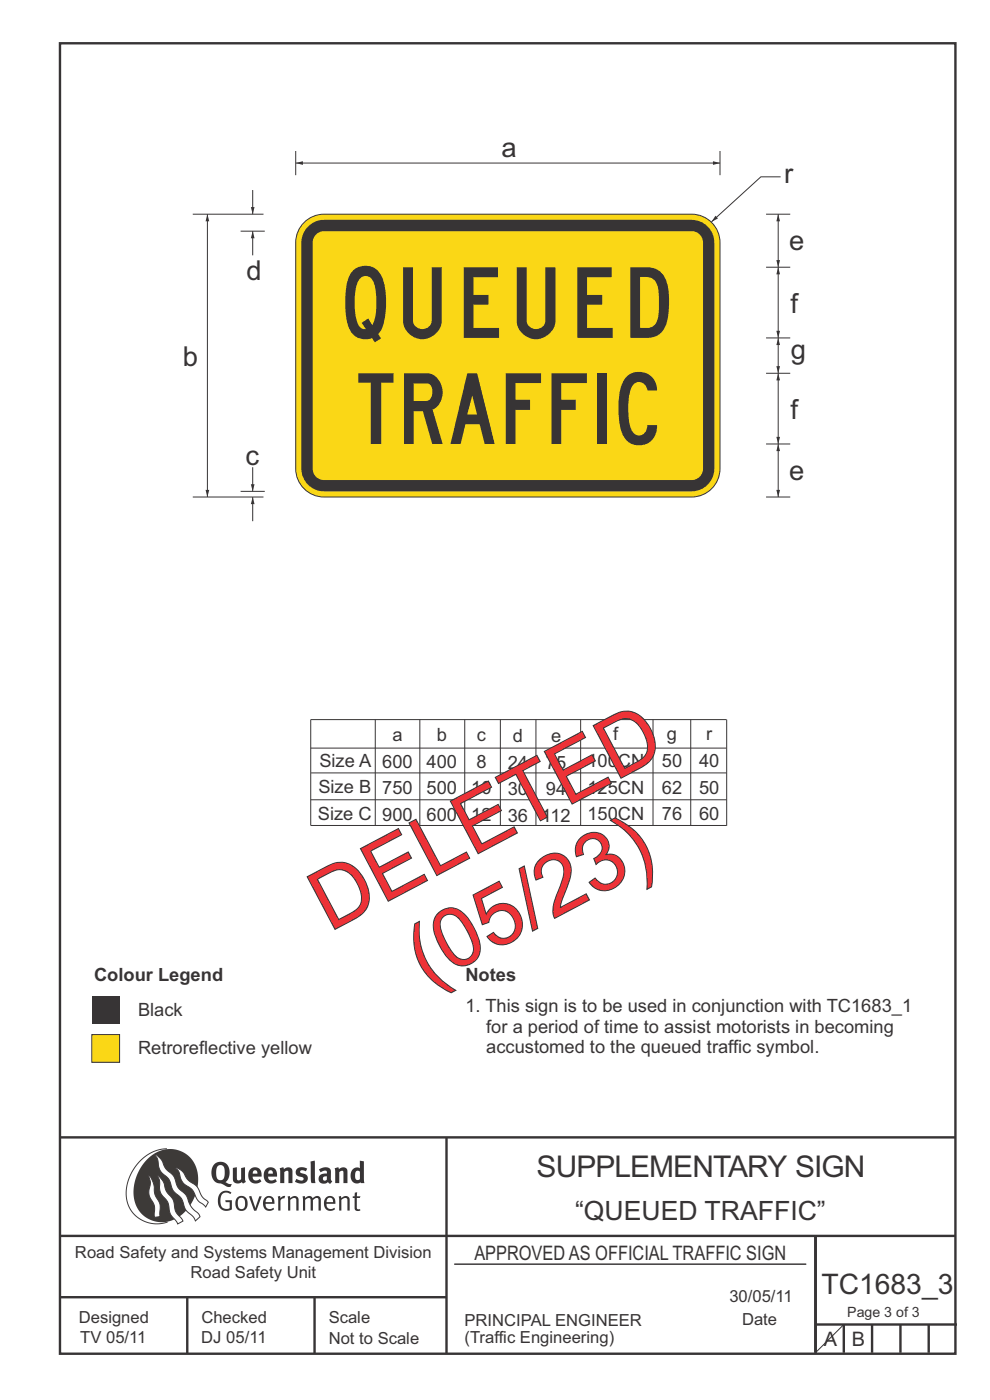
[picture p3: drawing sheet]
<svg xmlns="http://www.w3.org/2000/svg" width="210mm" height="297mm" viewBox="0 0 210 297" stroke-linecap="round" stroke-linejoin="round" font-family="sans-serif">
<g fill="none" stroke="#373435" stroke-width=".51">
<path d="M12.7 9.2h190v278h-190zM12.7 241.3h190M94.7 241.4v45.8M12.7 275.2h82M12.7 262.2h190.1M39.7 275.2v12M66.7 275.2v12M173 262.1v24.9M173 281h30M179 281v6M185 281v6M191 281v6"/>
<path d="M197 281v6"/>
</g>
<path d="M96.4 268.2h74.6" fill="none" stroke="#373435" stroke-width=".21"/>
<path d="M35.4 243.7a9.5 9.5 0 0 0-8.6 10.4 6.5 6.5 0 0 0 8.8 5.1" fill="none" stroke="#3d3a38" stroke-width=".21"/>
<path d="M31.3 245.9a6.1 6.1 0 0 1 7.3-1.6 6.1 6.1 0 0 1 3.4 6.6 8.8 8.8 0 0 1-7.2 8.4 6.1 6.1 0 0 1-6.4-7.5 10.5 10.5 0 0 1 2.9-5.9z" fill-rule="evenodd" fill="#3d3a38"/>
<g fill="#fefefe" stroke="#3d3a38" stroke-width=".21">
<path d="M31.6 249.4l.3 .3 .6 1.2 .4 2.5 1 2 .1 2.7-1.2 .2-.1-2.5-.9-1.8-.2-.7 .3-2.4z" fill-rule="evenodd"/>
<path d="M37.1 247.7l.6 .1 .9 .6 1.3 1.9 1.9 1.5 1.1 2.1 1.3 1.2-.6 1-1.6-1.5-1.2-2.2-2-1.5-.5-.9-.4-1.5z" fill-rule="evenodd"/>
<path d="M32.8 244.9l.4 .1 .9 .8 1 2.1 1.7 1.5 .9 2.5 1.7 1.6 1.2 2.5 1.6 1.6 .2 .5-1 .9-.4-.9-1.6-1.5-1-2.4-1.7-1.7-.9-2.4-1.8-1.7-.3-.9-.3-1.6z" fill-rule="evenodd"/>
<path d="M33.4 249.4l.5 .3 .7 1 .7 2 1.5 1.9 .5 2.5 1.4 1.8 .1 .1-1.1 .7-1.6-2.2-.6-2.5-1.4-1.9-.3-1v-1.6z" fill-rule="evenodd"/>
</g>
<g fill="#373435">
<path d="M46.8 253.1l.5-.4 .6-.1 .7 .1 .5 .3-.2 .3-.9-.3-.8 .2-.3 .7-.1 1.1 .1 .6 .3 .5 .5 .3 .6 .1 .4-.2v-1.3h-.8l-.1-.4h1.4v2l-.7 .2-.8 .1-.6-.2-.5-.5-.3-.8-.1-.9 .2-.8z" fill-rule="evenodd"/>
<path d="M50.7 254.3l.7-.2 .5 .5 .1 1.2-.2 .4-.3 .3h-.5l-.4-.4-.2-1.1zM50.4 254l-.5 1.1 .2 1.2 .8 .6 1-.2 .4-.4 .2-.5v-.8l-.2-.7-.3-.4-.5-.2h-.6z" fill-rule="evenodd"/>
<path d="M52.8 253.8l.5-.1 .9 2.6 .8-2.5h.5l-1.1 3h-.5z" fill-rule="evenodd"/>
<path d="M56.6 254.2l.4-.1 .4 .1 .2 .3 .1 .5h-1.4zM56.2 254l-.4 1v.7l.3 .6 .3 .4 .6 .2 1-.3 .2-.1-.2-.3-.6 .3-.7-.2-.3-.2-.1-.6v-.1h1.9l-.2-1.2-.8-.5-.5 .1z" fill-rule="evenodd"/>
<path d="M58.9 253.8l.5-.1 .1 .5 .4-.4 .6-.1-.2 .5-.4 .1-.4 .3v2.2h-.5z" fill-rule="evenodd"/>
<path d="M61 253.8h.5a.24 .24 0 0 0 .1 .3 .24 .24 0 0 0 .3-.2l.8-.2 .6 .5v2.6h-.4l-.1-2.3-.1-.3-.3-.1-.8 .5v2.2h-.5z" fill-rule="evenodd"/>
<path d="M64.2 253.8h.4a.23 .23 0 0 0 .2 .3 .23 .23 0 0 0 .3-.2l.5-.2 .5 .2a.23 .23 0 0 0 .3 .2 .23 .23 0 0 0 .2-.1l.8-.3 .6 .4 .1 2.7h-.5v-2.3l-.1-.3-.3-.1-.8 .5v2.2h-.5v-2.3l-.1-.3h-.3l-.8 .4v2.2h-.4z" fill-rule="evenodd"/>
<path d="M69.5 254.2l.5-.1 .4 .1 .2 .8h-1.3zM69.2 254l-.5 1 .1 .7 .2 .6 .4 .4 .4 .2 1.1-.3 .2-.1-.2-.3-.6 .3-.7-.2-.3-.3v-.6h1.9l-.2-1.2-.4-.3-.5-.2-.5 .1z" fill-rule="evenodd"/>
<path d="M71.8 253.8h.5a.24 .24 0 0 0 .1 .3 .24 .24 0 0 0 .4-.2l.7-.2 .6 .5 .1 2.6h-.5v-2.3l-.1-.3-.4-.1-.8 .5v2.2h-.5z" fill-rule="evenodd"/>
<path d="M75.3 253l.5-.1-.1 .9h.8l-.2 .3h-.6v2.2l.2 .2h.5v.3l-.2 .1-.6-.1-.4-.3v-2.4h-.4v-.3h.4z" fill-rule="evenodd"/>
<path d="M46.2 247.4l.4-.2h.4l.6 .6v1.8l-.2 .5-.4 .2h-.7l-.3-.5-.1-1.6zM45.5 246.9l-.4 .7-.2 .8v1l.3 .9 .7 .6 1 .2 1.6 .7 .4-.1 .3-.5h-.6l-.8-.4 .7-.9 .2-1.5a1.91 1.91 0 0 0-1.1-1.8 1.91 1.91 0 0 0-2.1 .3z" fill-rule="evenodd"/>
<path d="M49.4 247.8l.8-.2 .1 2.5 .1 .2 .3 .1 .4-.3v-2.3l.9-.2v2.6l.2 .5-.7 .3a.39 .39 0 0 0-.7 0h-.8l-.5-.4z" fill-rule="evenodd"/>
<path d="M53.8 248.4l.3-.1h.3l.2 .7h-1zM53.1 248l-.3 .5-.1 .8v.7l.4 .6 .5 .4 .6 .1 .7-.1 .6-.4-.4-.5-.4 .3h-.5l-.4-.1-.2-.4v-.3h1.9l-.1-1-.3-.6-1-.4-.5 .1z" fill-rule="evenodd"/>
<path d="M57.1 248.4l.2-.1h.4l.2 .7h-1zM56.4 248l-.4 .6-.1 .8 .1 .7 .4 .5 .5 .4 .6 .1 .6-.1 .6-.4-.3-.5-.6 .3h-.5l-.4-.6v-.2h1.9l-.1-1-.3-.6-.5-.3-.5-.1-.5 .1z" fill-rule="evenodd"/>
<path d="M59.3 247.8l.8-.2 .1 .4 1-.4 .7 .3 .1 .5v2.6h-.8v-2.3l-.3-.3-.6 .3v2.3h-.9z" fill-rule="evenodd"/>
<path d="M63 248l.9-.4 1.3 .3-.3 .6-.9-.2-.3 .2 .1 .3 1 .3 .4 .4v.8l-.4 .6-1.1 .2-1.1-.4 .3-.6 1 .4 .3-.1 .2-.3-.2-.3-.9-.3-.4-.3-.2-.6z" fill-rule="evenodd"/>
<path d="M68.6 249.7l.7-.2v.8l-.3 .2-.3-.1-.2-.3zM67.6 248.1l.4 .6 .8-.4 .5 .2a.35 .35 0 0 1 0 .5 .35 .35 0 0 1-.5 0l-1 .4-.2 .9 .2 .4 .3 .3h1.1a.49 .49 0 0 1 .8 .2l.5-.6-.3-.4v-1.7l-.2-.5-.4-.3-.6-.1z" fill-rule="evenodd"/>
<path d="M71 247.8l.8-.2 .1 .4 .9-.4 .7 .3 .2 .5v2.6h-.8l-.1-2.3-.2-.3-.6 .3v2.3h-.9z" fill-rule="evenodd"/>
<path d="M75.6 248.5l.3-.1 .4 .2v1.5l-.3 .2h-.4l-.2-.4-.1-.9zM76.3 246.2v1.3a.19 .19 0 0 1 0 .3 .19 .19 0 0 1-.3-.1l-.8 .1-.6 .5-.2 .9 .1 1 .3 .5 .6 .3h.6l.5-.2v.2h.8l-.1-4.6z" fill-rule="evenodd"/>
<path d="M65.9 246.4l.9-.2 .1 4.8h-.8l-.1-.3z" fill-rule="evenodd"/>
</g>
<path d="M19.5 219.5h5.9v5.9h-5.9z" fill-rule="evenodd" fill="#fad716" stroke="#373435" stroke-width=".21"/>
<path d="M19.5 211.3h5.9v5.9h-5.9z" fill-rule="evenodd" fill="#373435"/>
<path d="M179 281l-6 6" fill="none" stroke="#373435" stroke-width=".21"/>
<path d="M64.5 47.2a6 6 0 0 1 4.2-1.8h78a6 6 0 0 1 6 6v48a6 6 0 0 1-6 6h-78a6 6 0 0 1-6-6v-48a6 6 0 0 1 1.8-4.2z" fill-rule="evenodd" fill="#fad716" stroke="#373435" stroke-width=".21"/>
<path d="M165.1 94.2v11.2" fill="none" stroke="#373435" stroke-width=".21"/>
<g fill="#373435">
<path d="M165.1 94.2l.4 1.5h-.8z"/>
<path d="M164.7 103.9h.8l-.4 1.5z"/>
</g>
<path d="M165.1 45.4v11.3" fill="none" stroke="#373435" stroke-width=".21"/>
<g fill="#373435">
<path d="M165.1 45.4l.4 1.5h-.8z"/>
<path d="M164.7 55.2h.8l-.4 1.5z"/>
</g>
<path d="M165.1 71.7v7.5" fill="none" stroke="#373435" stroke-width=".21"/>
<g fill="#373435">
<path d="M165.1 71.7l.4 1.5h-.8z"/>
<path d="M164.7 77.7h.8l-.4 1.5z"/>
</g>
<path d="M165.1 79.2v15" fill="none" stroke="#373435" stroke-width=".21"/>
<g fill="#373435">
<path d="M165.1 79.2l.4 1.5h-.8z"/>
<path d="M164.7 92.7h.8l-.4 1.5z"/>
</g>
<path d="M165.1 56.7v15" fill="none" stroke="#373435" stroke-width=".21"/>
<g fill="#373435">
<path d="M165.1 56.7l.4 1.5h-.8z"/>
<path d="M164.7 70.2h.8l-.4 1.5z"/>
</g>
<path d="M165.6 37.5h-4.2l-10.5 9.6M162.5 56.7h5.1M162.5 45.4h5.1M162.5 79.2h5.1M162.5 71.7h5.1M162.5 94.2h5.1" fill="none" stroke="#373435" stroke-width=".21"/>
<g fill="#373435">
<path d="M151.8 45.8l.5 .5-1.4 .8z"/>
<path d="M65.1 48.4a4.8 4.8 0 0 1 3.6-1.8h78a4.8 4.8 0 0 1 4.8 4.8v48a4.8 4.8 0 0 1-4.8 4.8h-78a4.8 4.8 0 0 1-4.8-4.8v-48a4.8 4.8 0 0 1 1.2-3z" fill-rule="evenodd"/>
</g>
<path d="M67.2 49.6l1-.5 .5-.1h78a2.42 2.42 0 0 1 2.4 2.4v48a2.42 2.42 0 0 1-2.4 2.4h-78a2.42 2.42 0 0 1-2.4-2.4v-48a2.41 2.41 0 0 1 .9-1.8z" fill-rule="evenodd" fill="#fad716"/>
<path d="M62.7 34.6h90" fill="none" stroke="#373435" stroke-width=".21"/>
<g fill="#373435">
<path d="M151.2 34.2l1.5 .4-1.5 .4z"/>
<path d="M62.7 34.6l1.6-.4v.8z"/>
</g>
<path d="M62.7 32v5.2M152.7 32v5.2M53.6 105.4v5.2" fill="none" stroke="#373435" stroke-width=".21"/>
<path d="M53.6 105.4l.4 1.5h-.8z" fill="#373435"/>
<path d="M53.6 49v5.2" fill="none" stroke="#373435" stroke-width=".21"/>
<path d="M53.6 49l.4 1.5h-.8z" fill="#373435"/>
<path d="M53.6 99.1v5.1" fill="none" stroke="#373435" stroke-width=".21"/>
<path d="M53.2 102.7h.8l-.4 1.5z" fill="#373435"/>
<path d="M53.6 40.3v5.1" fill="none" stroke="#373435" stroke-width=".21"/>
<path d="M53.2 43.9h.8l-.4 1.5z" fill="#373435"/>
<path d="M40.9 45.4h15M44 45.4v60M51 49h5.2M40.9 105.4h15M51 104.2h5.2M162.5 105.4h5.1" fill="none" stroke="#373435" stroke-width=".21"/>
<g fill="#373435">
<path d="M44 45.4l.4 1.5h-.8z"/>
<path d="M43.6 103.9h.8l-.4 1.5z"/>
</g>
<g fill="none" stroke="#373435" stroke-width=".21">
<path d="M65.9 158.7h88.2M79.6 152.7v22.5M89.1 152.7v22.5M98.6 152.7v22.5M106.1 152.7v22.5M113.7 152.7v22.5M123.2 152.7v22.5M138.5 152.7v22.5M146.5 152.7v22.5M154.1 152.7h-88.2v22.4h88.2M154.1 152.7v22.5M65.9 169.7h88.2"/>
<path d="M66 164h88.1"/>
</g>
<g font-size="17.6" fill="#ed3237">
<text x="69.9" y="197.8" transform="rotate(-28 69.9 197.8)">DELETED</text>
<text x="90.3" y="209.3" transform="rotate(-28 90.3 209.3)">(05/23)</text>
</g>
<g font-size="15" fill="#373435">
<text x="73.2" y="71.7">QUEUED</text>
<text x="76" y="94.2">TRAFFIC</text>
</g>
<text font-size="6.3" fill="#373435" x="113.8" y="249.8">SUPPLEMENTARY SIGN</text>
<text font-size="6" fill="#373435" x="174.2" y="274.5">TC1683_3</text>
<g font-size="5.8" fill="#373435">
<text x="106.4" y="33.4">a</text>
<text x="166.3" y="38.9">r</text>
<text x="167.4" y="53">e</text>
<text x="52.3" y="59.4">d</text>
<text x="167.7" y="66.4">f</text>
<text x="38.8" y="77.6">b</text>
<text x="167.7" y="76.2">g</text>
<text x="167.7" y="88.9">f</text>
<text x="52.1" y="98.7">c</text>
<text x="167.4" y="101.8">e</text>
</g>
<text font-size="5.6" fill="#373435" x="122" y="258.7">“QUEUED TRAFFIC”</text>
<g font-size="4.2" fill="#373435">
<text x="100.6" y="267.2">APPROVED AS OFFICIAL TRAFFIC SIGN</text>
<text x="174.7" y="285.6">A</text>
<text x="180.7" y="285.6">B</text>
</g>
<g font-size="3.9" fill="#373435">
<text x="83.3" y="157.2">a</text>
<text x="92.6" y="157.2">b</text>
<text x="101.2" y="157.2">c</text>
<text x="108.8" y="157.4">d</text>
<text x="116.9" y="157.4">e</text>
<text x="130.1" y="157.1">f</text>
<text x="141.5" y="157.1">g</text>
<text x="149.8" y="157.1">r</text>
<text x="67.7" y="162.6">Size A</text>
<text x="81.1" y="162.8">600</text>
<text x="90.5" y="162.8">400</text>
<text x="101" y="162.8">8</text>
<text x="107.7" y="163">24</text>
<text x="115.8" y="163">75</text>
<text x="124.6" y="162.7">100CN</text>
<text x="140.4" y="162.7">50</text>
<text x="148.3" y="162.7">40</text>
<text x="67.4" y="173.9">Size C</text>
<text x="67.5" y="168.3">Size B</text>
<text x="81.1" y="168.5">750</text>
<text x="90.5" y="168.5">500</text>
<text x="100" y="168.5">10</text>
<text x="107.7" y="168.7">30</text>
<text x="115.8" y="168.7">94</text>
<text x="124.6" y="168.3">125CN</text>
<text x="124.6" y="174">150CN</text>
<text x="140.4" y="168.3">62</text>
<text x="140.4" y="174">76</text>
<text x="148.3" y="168.3">50</text>
<text x="148.3" y="174">60</text>
<text x="81.1" y="174.1">900</text>
<text x="90.5" y="174.1">600</text>
<text x="100" y="174.1">12</text>
<text x="107.7" y="174.3">36</text>
<text x="114.9" y="174.3">112</text>
<text x="20" y="208">Colour Legend</text>
<text x="98.7" y="208">Notes</text>
<text x="29.3" y="215.5">Black</text>
<text x="98.7" y="214.8">1. This sign is to be used in conjunction with TC1683_1</text>
<text x="103.1" y="219.1">for a period of time to assist motorists in becoming</text>
<text x="29.3" y="223.7">Retroreflective yellow</text>
<text x="103.1" y="223.4">accustomed to the queued traffic symbol.</text>
</g>
<g font-size="3.5" fill="#373435">
<text x="15.9" y="266.8">Road Safety and Systems Management Division</text>
<text x="40.4" y="271.1">Road Safety Unit</text>
<text x="16.7" y="280.6">Designed</text>
<text x="42.7" y="280.6">Checked</text>
<text x="69.7" y="280.6">Scale</text>
<text x="98.5" y="281.3">PRINCIPAL ENGINEER</text>
<text x="154.7" y="276.2">30/05/11</text>
<text x="157.4" y="281.2">Date</text>
<text x="17" y="284.8">TV 05/11</text>
<text x="42.7" y="284.8">DJ 05/11</text>
<text x="69.7" y="285.2">Not to Scale</text>
<text x="98.5" y="284.8">(Traffic Engineering)</text>
</g>
<text font-size="3" fill="#373435" x="179.7" y="279.4">Page 3 of 3</text>
</svg>
